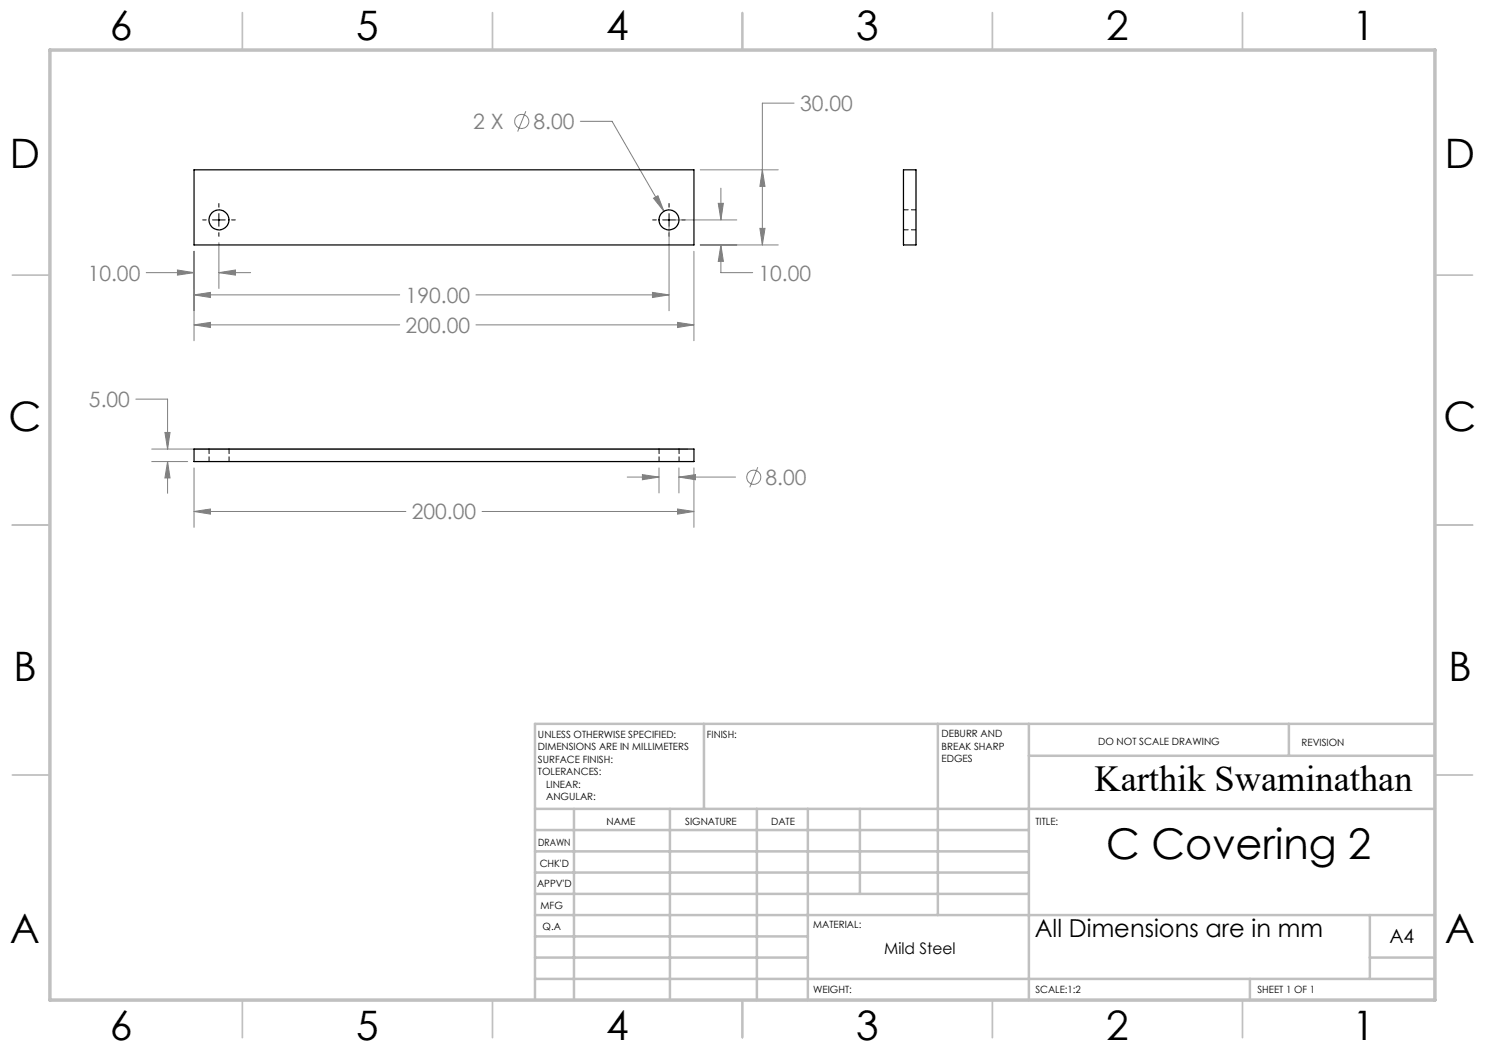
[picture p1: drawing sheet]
<svg xmlns="http://www.w3.org/2000/svg" width="297mm" height="210mm" viewBox="0 0 297 210" stroke-linecap="round" stroke-linejoin="round" font-family="sans-serif">
<g fill="none" stroke="#808080" stroke-width=".2">
<path d="M105.2 22.3l-1.7 4M116.1 24.3h6.3l10.4 18M130.7 39.6l.9-.5 1.2 3.2zM140.1 34h15.5M144.2 37.6v6.4M152.5 34l.5 3.3h-1zM158.8 20.6h-6.3v28.4M29.2 54.5h9.6M35.5 54l3.3 .5-3.3 .5zM38.8 59l3.3-.5v1zM38.8 50.3v17.8M38.8 59h41.1"/>
<path d="M43.8 54.5l3.3-.5v1zM43.8 48.5v9.2M43.8 54.5h6.3M95.2 59h38.6M130.5 58.5l3.3 .5-3.3 .5zM133.8 45.3v16.9M135.1 44h12.3M138.8 50.3v17.8M140.1 49h15.5M143.7 40.7h1l-.5 3.3zM144.2 49l.5 3.3h-1zM144.2 49v5.5h6.3"/>
<path d="M152 45.7h1l-.5 3.3zM27.2 79.8h6.3v10M38.8 65l3.3-.5v1zM38.8 65h41.1M95.2 65h43.6M135.5 64.5l3.3 .5-3.3 .5zM30.3 92.3h7.2M30.3 89.8h107.2M33 86.5h1l-.5 3.3zM33.5 92.3l.5 3.3h-1zM33.5 92.3v6.4M38.8 93.6v11.9"/>
<path d="M125.4 95.4h6.4M128.5 94.9l3.3 .5-3.3 .5zM131.8 93.6v5M135.8 95.4l3.3-.5v1zM135.8 93.6v5M135.8 95.4h11.3M138.8 93.6v11.9M151.6 93.4l-1.6 4.1M38.8 102.3l3.3-.5v1zM38.8 102.3h42.4M96.4 102.3h42.4M135.5 101.8l3.3 .5-3.3 .5z"/>
<circle cx="104.4" cy="24.3" r="1.41"/>
<circle cx="150.7" cy="95.4" r="1.41"/>
</g>
<path d="M40.5 44h.7M42.5 44h2.5M43.8 40.7v.7M43.8 42.7v2.6M43.8 46.5v.8M46.3 44h.8M130.5 44h.8M132.5 44h2.6M133.8 40.7v.7M133.8 42.7v2.6M133.8 46.5v.8M136.3 44h.8" fill="none" stroke="#000" stroke-width=".2"/>
<g fill="none" stroke="#c0c0c0" stroke-width=".35">
<path d="M48.5 2.5v7.5M98.5 2.5v7.5M148.5 2.5v7.5M198.5 2.5v7.5M248.5 2.5v7.5M2.5 55h7.5M287 55h7.5M2.5 105h7.5M287 105h7.5M2.5 155h7.5M287 155h7.5M48.5 200v7.5"/>
<path d="M98.5 200v7.5M148.5 200v7.5M198.5 200v7.5M248.5 200v7.5"/>
</g>
<g fill="none" stroke="#c0c0c0" stroke-width=".5">
<path d="M140.8 144.8v17M187.6 144.8v38.2M205.8 144.8v55.2M205.8 151.2h81.2M257.8 144.8v6.4M287 144.8h-180v55.2M107 161.8h180M107 178.8h98.8M107 174.5h98.8M107 170.3h98.8M107 166h98.8M114.8 161.8v38.2"/>
<path d="M134 161.8v38.2M151.4 161.8v38.2M161.6 161.8v38.2M172 161.8v17M107 195.8h180M107 191.5h54.6M107 187.3h54.6M107 183h180M250 195.8v4.2M274 191.5h13M274 183v12.8"/>
</g>
<path d="M10 10h277v190h-277z" fill="none" stroke="#c0c0c0" stroke-width=".7"/>
<path d="M35.5 54l3.3 .5-3.3 .5zM43.8 54.5l3.3-.5v1zM38.8 59l3.3-.5v1zM130.5 58.5l3.3 .5-3.3 .5zM38.8 65l3.3-.5v1zM135.5 64.5l3.3 .5-3.3 .5zM144.2 49l.5 3.3h-1zM143.7 40.7h1l-.5 3.3zM152 45.7h1l-.5 3.3zM152.5 34l.5 3.3h-1zM130.7 39.6l2.1 2.7-1.2-3.2zM38.8 102.3l3.3-.5v1zM135.5 101.8l3.3 .5-3.3 .5zM33.5 92.3l.5 3.3h-1zM33 86.5h1l-.5 3.3zM128.5 94.9l3.3 .5-3.3 .5zM135.8 95.4l3.3-.5v1z" fill="#808080"/>
<g fill="none" stroke="#000" stroke-width=".25">
<path d="M38.8 34h100v15h-100zM180.7 34h2.5v15h-2.5zM38.8 89.8h100v2.5h-100z"/>
<circle cx="43.8" cy="44" r="2"/>
<circle cx="133.8" cy="44" r="2"/>
</g>
<path d="M180.7 46h2.5M183.2 42h-2.5M41.8 89.8v2.5M45.8 92.3v-2.5M131.8 89.8v2.5M135.8 92.3v-2.5" fill="none" stroke="#000" stroke-width=".2" stroke-dasharray="1.3 .6" stroke-dashoffset=".3"/>
<text font-size="8.5" x="221.2" y="171.8">C Covering 2</text>
<g font-size="8.1">
<text x="22" y="8">6</text>
<text x="71.2" y="8">5</text>
<text x="121.2" y="8">4</text>
<text x="171.3" y="8">3</text>
<text x="221.3" y="8">2</text>
<text x="270.5" y="8">1</text>
<text x="2" y="33.6">D</text>
<text x="289" y="33.6">D</text>
<text x="1.7" y="86.1">C</text>
<text x="288.7" y="86.1">C</text>
<text x="2.7" y="136.1">B</text>
<text x="289.7" y="136.1">B</text>
<text x="2" y="188.6">A</text>
<text x="289" y="188.6">A</text>
<text x="22" y="208">6</text>
<text x="71.2" y="208">5</text>
<text x="121.2" y="208">4</text>
<text x="171.3" y="208">3</text>
<text x="221.3" y="208">2</text>
<text x="270.5" y="208">1</text>
</g>
<text font-size="7.3" x="218.9" y="158.1">Karthik Swaminathan</text>
<text font-size="4.9" x="207" y="187.3">All Dimensions are in mm</text>
<g font-size="4.2" fill="#808080">
<text x="160" y="22.2">30.00</text>
<text x="94.6" y="25.8">2 X</text>
<text x="106.7" y="25.8">8.00</text>
<text x="17.5" y="56.1">10.00</text>
<text x="151.7" y="56.1">10.00</text>
<text x="81.1" y="60.6">190.00</text>
<text x="81.1" y="66.6">200.00</text>
<text x="17.8" y="81.4">5.00</text>
<text x="153.1" y="97">8.00</text>
<text x="82.4" y="103.9">200.00</text>
</g>
<text font-size="3.9" x="277.9" y="188.5">A4</text>
<text font-size="3.2" x="176.8" y="190.9">Mild Steel</text>
<g font-size="2">
<text x="107.6" y="147.6">UNLESS OTHERWISE SPECIFIED:</text>
<text x="141.4" y="147.6">FINISH:</text>
<text x="188.3" y="147.5">DEBURR AND</text>
<text x="188.3" y="150">BREAK SHARP</text>
<text x="219.6" y="149">DO NOT SCALE DRAWING</text>
<text x="260.3" y="149.2">REVISION</text>
<text x="107.6" y="150.1">DIMENSIONS ARE IN MILLIMETERS</text>
<text x="107.6" y="152.6">SURFACE FINISH:</text>
<text x="107.6" y="155.1">TOLERANCES:</text>
<text x="188.3" y="152.5">EDGES</text>
<text x="109.2" y="157.6">LINEAR:</text>
<text x="109.2" y="160.1">ANGULAR:</text>
<text x="121.3" y="165">NAME</text>
<text x="137" y="164.9">SIGNATURE</text>
<text x="154.2" y="164.9">DATE</text>
<text x="207.1" y="164.9">TITLE:</text>
<text x="107.6" y="169.1">DRAWN</text>
<text x="107.9" y="173.3">CHK'D</text>
<text x="107.4" y="177.4">APPV'D</text>
<text x="108.1" y="181.8">MFG</text>
<text x="108.5" y="186">Q.A</text>
<text x="162.6" y="185.5">MATERIAL:</text>
<text x="162.6" y="198.5">WEIGHT:</text>
<text x="207.1" y="198.6">SCALE:1:2</text>
<text x="251.5" y="198.6">SHEET 1 OF 1</text>
</g>
</svg>
